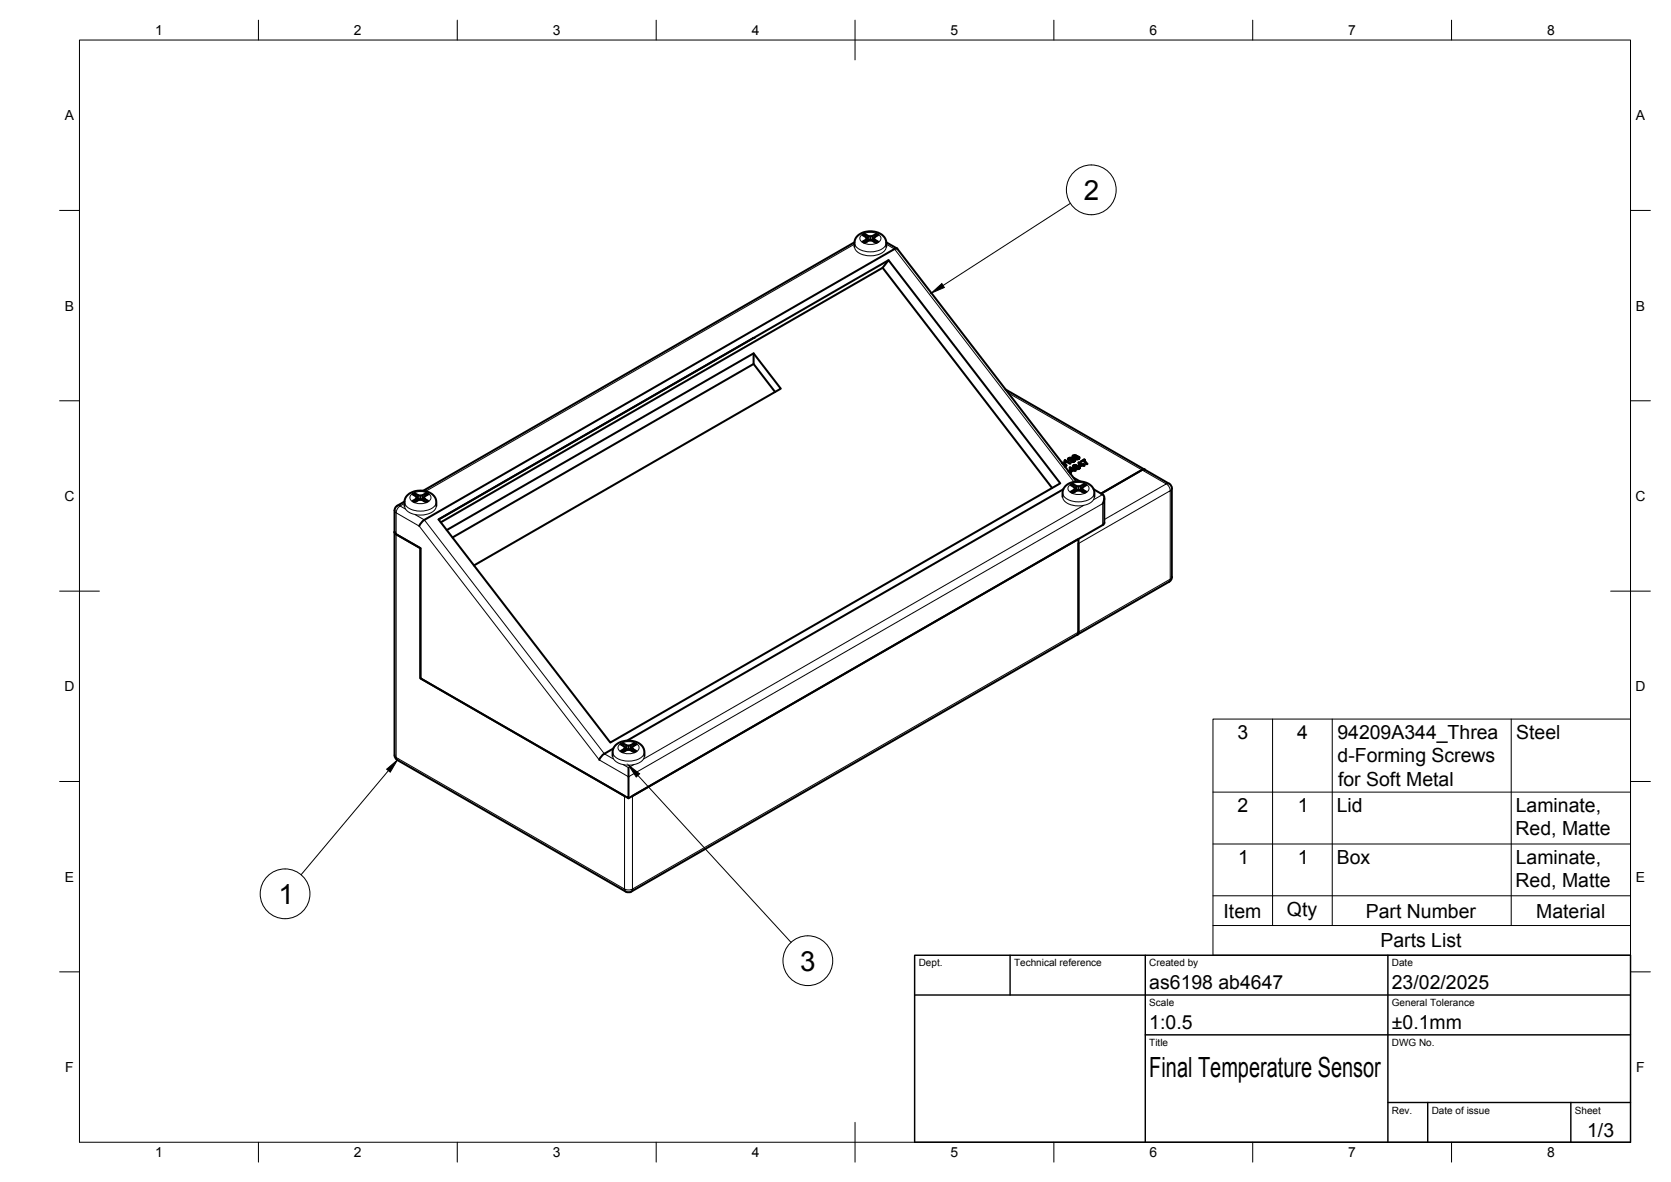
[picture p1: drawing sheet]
<svg xmlns="http://www.w3.org/2000/svg" width="420mm" height="297mm" viewBox="0 0 420 297" stroke-linecap="round" stroke-linejoin="round" font-family="sans-serif">
<!-- layer: Visible -->
<g fill="none" stroke="#000" stroke-width=".51">
<path d="M216.9 59.1l.5-.3a1.97 1.97 0 0 0 2.9 0l.5 .3-.8 .5-.3 .3 .3 .3 .8 .5-.5 .4a1.92 1.92 0 0 0-2.9 0l-.5-.4 1.1-.8zM217.4 58.8l.3 .7M218 59.9l.1 .8M218.3 59.3l-.1 .9M218.8 59.4v1M219.4 59.3l.1 .9M219.7 59.9l-.1 .8M220.3 58.8l-.3 .7M214.8 62a3 3 0 0 1 2.1-3.5 4.6 4.6 0 0 1 5.8 1.8l.1 1.7M214.8 60.9l-108.4 62.4M217.7 60.2l.1 .6M218 60.1a1.47 1.47 0 0 0 1.7 0"/>
<path d="M220 60.2l-.1 .6M221.9 67.3l-111.1 64M222.8 60.9l2.8 1.5M223.4 65.4l-1.5 1.9 42.6 55.3M189.5 84.9l-79.2 45.6M189.5 88.8v2.7l5.4 7M189.5 91.5l-75.7 43.6M252.8 97.9l41.1 23.6M267 116.3h.3l-.2 .1M267.3 116.7l.5 .1 .1 .4v-.5l.2 .1M267.5 116.5l-.3 .1M267.7 115.8v.4l.1-.6v.6"/>
<path d="M267.8 115.6l1.4 .9-.2 .1-1.1-.7-.1 .3-.2-.1 .1-.2M267.8 117.1l-.1 .1M267.9 117l-.1 .2M267.9 116.7l-.4-.2v.2M268.1 117.1v-.3v.3l-.3 .2M268.6 118.3h.2M268.7 115.1l-.2 .1a.63 .63 0 0 0 .6 .6 .63 .63 0 0 0 .6-.4v.1M268.7 118.5l.4 .5M268.8 115.4a.48 .48 0 0 1 .8 0M268.9 115.6l-.1-.2v.3M269 115l-.3 .1v.5M269 118.7v-.2l.3 .3-.2 .2"/>
<path d="M269 118.5l-.2-.2v.2M269.1 117.4l-.2 .1 .3 .9 .1 .1 .7-.3 .5 .1-.4-.2v.2M269.1 118.8l-.1 .1M269.2 118.4v-.7l.1 .8M269.2 117.7l.6 .4v.1M269.2 115.6h-.3v.1M269.4 115.2v-.2l.5 .2M269.4 115l-.4 .1M269.5 115.6l-.3 .2M269.6 115.7v-.3l-.1 .3M269.7 115.4l.4 .3v.3M269.7 115.9h-.2v.1"/>
<path d="M269.8 118.1l-.5 .2M269.8 114.5a.34 .34 0 0 0 0 .5 .34 .34 0 0 0 .5 0v.3M269.9 114.7v.1M269.9 115.5v-.3l.3 .3M269.9 116.9a.55 .55 0 0 0 0 .7 .55 .55 0 0 0 .6 .2l.1 .1a.6 .6 0 0 0 .9-.5v.3M270 117.2v.4v-.3l.3 .2M270 115.9l-.3 .2M270 118l-.9-.6v.6M270.1 115.8l-.1 .2M270.1 115.7v.3M270.2 114.9l-.3-.1v.2M270.2 118v-.1h.1l-.2 .2"/>
<path d="M270.2 117.9l-.2 .3M270.2 114.4l-.4 .1v.5M270.2 115.9v-.4a.53 .53 0 0 1-.2 .6 .53 .53 0 0 1-.7-.1l.2-.1M270.3 115l-.1 .1a.65 .65 0 0 0 .7 .3 .65 .65 0 0 0 .5-.5l-.1-.1v.5M270.3 117v-.2l-.4 .1v.6M270.3 116.8l.4 .1-.2 .1a.31 .31 0 0 0-.3 0 .31 .31 0 0 0-.2 .3M270.4 114.8l-.2 .2M270.4 115.1l.1 .1M270.4 117.2l-.1 .5v-.3M270.5 114.9l-.1-.3-.3-.1-.2 .5M270.5 114.7l-.1 .7v-.3a.44 .44 0 0 1 .5-.2 .44 .44 0 0 1 .4 .4M270.6 114.5l-.4-.1v.1"/>
<path d="M270.7 115.3l-.2-.1v.2M270.7 114.7v.1M270.7 114.6l-.1-.1v.4M270.8 117.8l-.2-.1v.1M270.9 117.1l-.5 .1 .2 .5M270.9 115.3l-.2 .2M271 114.7l-.3 .2M271 117.8l-.2 .1M271.1 115.2l-.2 .2M271.2 117.7l-.2 .2M271.3 115.1l-.2 .3M271.3 114.8l-.3-.1v.2"/>
<path d="M271.3 116.2l-.2 .1 .3 .9h.1l.7-.3 .5 .1-.3-.2v.2M271.3 117.5l-.1 .3M271.3 117.2l-.4-.1v.2M271.4 117.1v-.7l.2 .8M271.4 116.4l.6 .4v.2M271.5 117.4l-.2-.2v.6a.47 .47 0 0 0-.3-.5 .47 .47 0 0 0-.6 .2v.3M272 116.8l-.4 .3M272.2 116.7l-.9-.5v.6M272.4 116.6l.1 .1-.1 .1zM272.4 116.6l-.2 .3M272.6 115.5l-.9 .5 .1 .1 .7-.4 .6 .9h.4l-.4-.3v.3M272.8 115.5h-.2v.4"/>
<path d="M272.9 116.3v-.4l.2 .4M272.9 115.9l-.1-.4v.7M287.1 118.1l-10.2 5.9M287.9 118l-.7 .1M99.2 133.7l.4 .6M99.6 134.3l6.1 3.5v32.7l52.3 30.1v-7.7M99.6 134.3l6.1 3.5v32.7l51.3 29.5M99.9 127.1a1.41 1.41 0 0 0-.7 1.2v61.5l.2 .7 .5 .5 57.4 33.1a1.37 1.37 0 0 0 1.4 0l135.3-77.9a1.41 1.41 0 0 0 .7-1.2M101.7 127.2a2.94 2.94 0 0 1 2-3.6 4.6 4.6 0 0 1 5.9 1.8l.1 1.8M101.7 126.1l-1.8 1M103.7 124.2l.6-.3a1.97 1.97 0 0 0 2.8 0l.6 .3-1.1 .9 1.1 .8-.6 .3a1.92 1.92 0 0 0-2.8 0l-.6-.3 .9-.5 .2-.3-.2-.4zM104.3 123.9l.2 .8"/>
<path d="M104.6 125.4v.6M104.8 125.1l.1 .7M104.8 125.2a1.47 1.47 0 0 0 1.8 0M105.1 124.4v1M105.7 124.6v.9M106.3 124.4v1M106.6 125.1l-.1 .7M106.7 130.7l-.6 .5-.7 1M106.8 125.4v.6M107.1 123.9l-.2 .8M110.3 130.5l113.1-65.1 43.2 56.1-113.1 65.1zM112.3 133.2l77.2-44.4 6.8 8.9-77.1 44.4"/>
<path d="M267.2 124.8a2.98 2.98 0 0 1 1.7-3.4 4.9 4.9 0 0 1 6 1.4l.2 .7 .1 1.3M267.4 123l-109.7 63.1M269.2 121.9l.5-.3a1.92 1.92 0 0 0 2.9 0l.5 .3-.8 .5-.2 .4 1 .8-.5 .3a1.97 1.97 0 0 0-2.9 0l-.5-.3 1.1-.8-.2-.4zM269.7 121.6l.3 .8M269.9 120l1.6 1M270.1 123.1v.6M270.3 122.8l.1 .7M270.3 122.9a1.47 1.47 0 0 0 1.7 0M270.4 121l-.2-.6-44.7-58-.6 .2-118.2 68M270.6 122.1l-.1 .9M271.2 122.2v1M271.2 136.6v22.2"/>
<path d="M271.8 122.1v.9M272.1 122.8l-.2 .7M272.3 123.1l-.1 .6M272.6 121.6l-.2 .8M275 123l2.3 1.3a1.64 1.64 0 0 1 0 2.2M277.7 125.2v6.2M277.7 131.4l-.4 .6-119.3 68.6M294 121.5a1.41 1.41 0 0 1 .7 1.2M294.6 122.8v22.2M271.2 158.8v-23.3l-112.2 64.5M271.2 158.8l-.3 .7M154 190a2.94 2.94 0 0 1 1.8-3.4 4.9 4.9 0 0 1 6 1.3l.2 .7v1.4"/>
<path d="M154.2 188.1l-2.6 1.5-.9 1.4M156.1 187.1l.5-.3a1.9 1.9 0 0 0 2.8 0l.6 .3-1.1 .8 1.1 .8-.6 .3a1.95 1.95 0 0 0-2.8 0l-.5-.3 1.1-.8zM156.6 186.8l.2 .7M156.9 188.2l.1 .6M157.2 187.9l.1 .7M157.2 188.1a1.44 1.44 0 0 0 1.7 0M157.5 187.2l-.1 1M158 187.4v.9M158.6 187.2l.1 1M158.9 187.9l-.1 .7M159.2 188.2l-.1 .6M159.4 186.8l-.2 .7"/>
</g>
<!-- layer: Visible Narrow -->
<g fill="none" stroke="#000" stroke-width=".25">
<path d="M216.5 59.1a3.6 3.6 0 0 1 4.9 .4 1.6 1.6 0 0 1-1.7 1.9h-1.7a1.6 1.6 0 0 1-1.7-1.9zM214.8 61.4l-107.7 62.1M214.9 61a2.7 2.7 0 0 0 2.4 2.1 5.4 5.4 0 0 0 5.2-1.2l.3-.9M214.9 62a2.7 2.7 0 0 0 2.4 2.1 5.4 5.4 0 0 0 5.2-1.2l.3-.9M222.8 61.4l2.1 1.2 45.1 58.5M253.5 98.7l39.7 22.9-15.5 9M99.2 128.3l.4 .6M99.6 128.9l5.8 3.3 45.3 58.8 7.3 4.2 119.3-68.6v5.3M99.6 128.9v61.5l57.4 33M99.9 127.1h.7l-.6 .6-.4 1.2M101.7 126.5l-1.1 .7 1.3 .7M101.7 126.1a2.7 2.7 0 0 0 2.5 2.2 5.4 5.4 0 0 0 5.2-1.3l.3-.9"/>
<path d="M101.7 127.1a2.7 2.7 0 0 0 2.5 2.2 5.4 5.4 0 0 0 5.2-1.3l.3-.9M103.4 124.3a3.6 3.6 0 0 1 4.9 .4 1.6 1.6 0 0 1-1.7 1.8h-1.7a1.6 1.6 0 0 1-1.8-1.8zM104.4 129.3l2.3 1.3 45.3 58.8 2.2 1.3M267.2 123.8a2.7 2.7 0 0 0 2.4 2.1 5.4 5.4 0 0 0 5.3-1.2l.3-.9M267.2 124.8a2.7 2.7 0 0 0 2.4 2.2 5.4 5.4 0 0 0 5.3-1.3l.3-.9M268.9 122a3.6 3.6 0 0 1 4.8 .4 1.6 1.6 0 0 1-1.7 1.8h-1.7a1.6 1.6 0 0 1-1.7-1.8zM271.2 136.6l23-13.3v22.2l-135.2 77.9M272.5 127l-110.7 63.7M277.3 124.3l-2.3 1.3M294 121.5l-.7 .1 .8 .9 .1 .8 .5-.6M294.7 145l-.7 1.2M99.2 189.8l.7 1.2"/>
<path d="M154.1 189a2.7 2.7 0 0 0 2.4 2.1 5.4 5.4 0 0 0 5.2-1.2l.3-.9M154.1 190a2.7 2.7 0 0 0 2.4 2.1 5.4 5.4 0 0 0 5.2-1.2l.3-.9M155.7 187.1a3.6 3.6 0 0 1 4.9 .4 1.6 1.6 0 0 1-1.7 1.8h-1.7a1.6 1.6 0 0 1-1.7-1.8zM156.7 192.2l1.3 .7 1.3-.7M157 200v23.4M159 200v23.4M157 223.4l.3 .7M157 223.4l.8 .2 1.2-.2M159 223.4l-.3 .7"/>
</g>
<!-- layer: Visible -->
<circle cx="189.5" cy="84.9" r=".25" fill="#000"/>
<!-- layer: BORDER -->
<g fill="none" stroke="#000" stroke-width=".25">
<path d="M20 10.1h390v276.9h-390zM65 5.1v5M115 5.1v5M165 5.1v5M215 5.1v10M265 5.1v5M315 5.1v5M365 5.1v5M15 52.9h5M410 52.9h5M15 100.7h5M410 100.7h5"/>
<path d="M15 148.6h10M405 148.6h10M15 196.4h5M410 196.4h5M15 244.2h5M410 244.2h5M65 287v5M115 287v5M165 287v5M215 282.1v9.9M265 287v5M315 287v5"/>
<path d="M365 287v5"/>
</g>
<!-- layer: Parts Lists -->
<path d="M305 180.7h105v59.4h-105zM305 199.1h105M320 180.7v51.9M335 180.7v51.9M380 180.7v51.9M305 212.1h105M305 232.6h105M305 225.1h105" fill="none" stroke="#000" stroke-width=".25"/>
<!-- layer: Balloons -->
<g fill="none" stroke="#000" stroke-width=".25">
<circle cx="274.4" cy="47.7" r="6.3"/>
<circle cx="71.7" cy="224.6" r="6.3"/>
<circle cx="203.1" cy="241.4" r="6.3"/>
</g>
<!-- layer: 0 -->
<path d="M234.2 73.6l2.6-2.3 .6 .9zM97.2 193.3l2.7-2.3-1.8 3zM158 192.3l2.8 2.2-.8 .8z" fill="#000" stroke="#000" stroke-width=".25"/>
<path d="M269.1 51.1l-32 20.6M97.7 193.7l-22 26.1M160.4 194.9l38.5 41.9" fill="none" stroke="#000" stroke-width=".25"/>
<!-- layer: TITLEBLOCK -->
<path d="M230 240.1h180v46.9h-180zM230 250h180M254 240.1v9.9M288 240.1v46.9M349 240.1v46.9M288 260.1h122M349 277.1h61M359 277.1v9.9M395 277.1v9.9" fill="none" stroke="#000" stroke-width=".36"/>
<g font-size="7">
<text x="272.5" y="50.2">2</text>
<text x="70" y="227.1">1</text>
<text x="201.2" y="243.9">3</text>
<text x="289" y="270.6">Final Temperature Sensor</text>
</g>
<g font-size="4.9">
<text x="311.1" y="185.6">3</text>
<text x="326.2" y="185.6">4</text>
<text x="336.3" y="185.7">94209A344_Threa</text>
<text x="381.3" y="185.8">Steel</text>
<text x="336.3" y="191.6">d-Forming Screws</text>
<text x="336.4" y="197.5">for Soft Metal</text>
<text x="311.2" y="204">2</text>
<text x="326.3" y="204">1</text>
<text x="336.1" y="204.1">Lid</text>
<text x="381.1" y="209.9">Red, Matte</text>
<text x="381.1" y="204.1">Laminate,</text>
<text x="311.3" y="217">1</text>
<text x="326.3" y="217">1</text>
<text x="336.1" y="217.1">Box</text>
<text x="381.1" y="217.1">Laminate,</text>
<text x="381.1" y="222.9">Red, Matte</text>
<text x="307.7" y="230.6">Item</text>
<text x="323.6" y="230.1">Qty</text>
<text x="343.4" y="230.6">Part Number</text>
<text x="386.3" y="230.6">Material</text>
<text x="347.1" y="238">Parts List</text>
<text x="289" y="248.5">as6198 ab4647</text>
<text x="350" y="248.5">23/02/2025</text>
<text x="289" y="258.6">1:0.5</text>
<text x="350" y="258.6">±0.1mm</text>
<text x="399.1" y="285.7">1/3</text>
</g>
<g font-size="3.5">
<text x="39" y="8.8">1</text>
<text x="89" y="8.8">2</text>
<text x="139" y="8.8">3</text>
<text x="189" y="8.8">4</text>
<text x="239" y="8.8">5</text>
<text x="289" y="8.8">6</text>
<text x="339" y="8.8">7</text>
<text x="389" y="8.8">8</text>
<text x="16.3" y="30.2">A</text>
<text x="411.3" y="30.2">A</text>
<text x="16.3" y="78">B</text>
<text x="411.3" y="78">B</text>
<text x="16.2" y="125.9">C</text>
<text x="411.2" y="125.9">C</text>
<text x="16.2" y="173.7">D</text>
<text x="411.2" y="173.7">D</text>
<text x="16.3" y="221.6">E</text>
<text x="411.3" y="221.6">E</text>
<text x="16.4" y="269.4">F</text>
<text x="411.4" y="269.4">F</text>
<text x="39" y="290.8">1</text>
<text x="89" y="290.8">2</text>
<text x="139" y="290.8">3</text>
<text x="189" y="290.8">4</text>
<text x="239" y="290.8">5</text>
<text x="289" y="290.8">6</text>
<text x="339" y="290.8">7</text>
<text x="389" y="290.8">8</text>
</g>
<g font-size="2.5">
<text x="231" y="242.9">Dept.</text>
<text x="255" y="242.9">Technical reference</text>
<text x="289" y="242.9">Created by</text>
<text x="350" y="242.9">Date</text>
<text x="289" y="252.8">Scale</text>
<text x="350" y="252.8">General Tolerance</text>
<text x="289" y="262.9">Title</text>
<text x="350" y="262.9">DWG No.</text>
<text x="350" y="279.9">Rev.</text>
<text x="360" y="279.9">Date of issue</text>
<text x="396" y="279.9">Sheet</text>
</g>
</svg>
